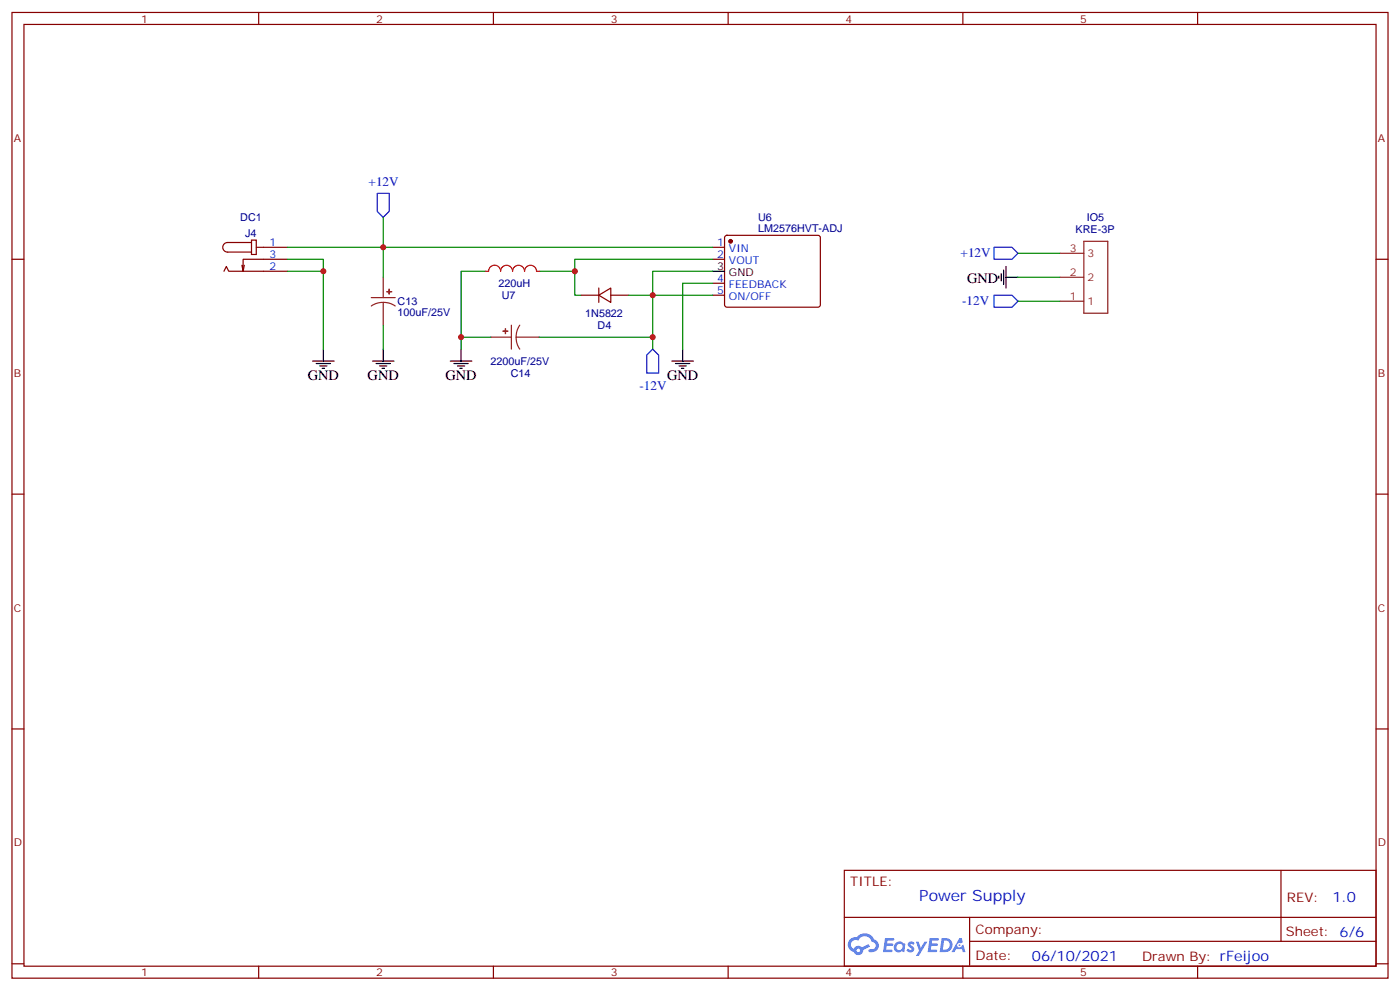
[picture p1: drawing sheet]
<svg xmlns="http://www.w3.org/2000/svg" width="412mm" height="292mm" viewBox="0 0 412 292" stroke-linecap="round" stroke-linejoin="round" font-family="sans-serif">
<g fill="none" stroke="#870000" stroke-width=".35">
<path d="M3.5 3.7h405.4v284.3h-405.4zM7.1 7.2h398.2v277.3h-398.2zM76.2 3.7v3.5M145.3 3.7v3.5M214.5 3.7v3.5M283.6 3.7v3.5M352.8 3.7v3.5M3.5 76.3h3.6M405.3 76.3h3.6M3.5 145.5h3.6M405.3 145.5h3.6M3.5 214.6h3.6"/>
<path d="M405.3 214.6h3.6M248.7 256.3h156.6v28.2h-156.6zM377.3 256.3v20.9M248.7 270.1h156.5M285.6 277.2h119.6M285.6 270.1v14.1M3.5 283.8h3.6M76.2 284.5v3.5M145.3 284.5v3.5M214.5 284.5v3.5M283.6 284.5v3.5M352.8 284.5v3.5"/>
<path d="M405.3 283.8h3.6"/>
</g>
<g fill="#5487ff">
<path d="M267.7 277.4a1.22 1.22 0 0 1 1.7 .3l-.4 .6a.47 .47 0 0 0-.3-.4 .47 .47 0 0 0-.5 .2l.1 .2a1.14 1.14 0 0 1 .8 1.7 1.14 1.14 0 0 1-1.9 0l-.2-.2 .5-.5 .7 .4a.29 .29 0 0 0 .3-.2 .29 .29 0 0 0-.2-.4 1.04 1.04 0 0 1-.6-1.7z"/>
<path d="M260.7 276.2h2.4l.3 .2-.2 .5h-1.8l-.1 .9h1.5l.3 .3-.3 .4h-1.6l-.2 1.1 1.7 .1 .2 .3-.2 .3h-2.6z"/>
<path d="M273.8 276.2h2.4l.3 .2-.1 .5h-1.8l-.2 .9h1.6l.3 .3-.4 .4h-1.6l-.1 1.1 1.7 .1 .2 .3-.2 .3h-2.6z"/>
<path d="M282.6 276.2h.7l.3 1.2-.6 .4a.69 .69 0 0 0-1 .2 .69 .69 0 0 0 .4 1 .69 .69 0 0 0 .9-.6l.5-.3 .6 2.2h-.8l-.2-.9h-1.8l-.5 .9h-.8z"/>
<path d="M269.8 277.3h.8l.6 1.8 1.1-1.8h.9l-2.6 4.2h-.8l.9-1.6z"/>
<path d="M277.4 276.2l-.6 4.1h1.3a2.11 2.11 0 0 0 2.5-2.1 2.11 2.11 0 0 0-2.5-2zM278.1 276.9a1.39 1.39 0 0 1 1.7 1.4 1.39 1.39 0 0 1-1.8 1.3h-.3z"/>
<path d="M263.7 277.8a1.54 1.54 0 0 0-.1 2.2 1.54 1.54 0 0 0 2.2 .1l.6 .2 .3-2.3-.2-.2h-.4a1.49 1.49 0 0 0-2.4 0zM264 278.8a.94 .94 0 0 1 1.8 0 .94 .94 0 0 1-1.8 0z"/>
<path d="M250.4 276.6a2.18 2.18 0 0 0 1.1 3.7 1.44 1.44 0 0 0 1.6 .9 1.44 1.44 0 0 0 1.2-1.5l2-1-.5-.7-1.9 .9a1.47 1.47 0 0 0-2.4 .5 1.39 1.39 0 0 1-.7-2 1.39 1.39 0 0 1 2-.4 2.12 2.12 0 0 1 2.2-1.3 2.12 2.12 0 0 1 1.9 1.6 1.14 1.14 0 0 1 1.1 1.5 1.14 1.14 0 0 1-1.7 .7 .43 .43 0 0 0-.5 .4 .43 .43 0 0 0 .4 .4 1.98 1.98 0 0 0 2.5-1.2 1.98 1.98 0 0 0-1.2-2.5 3.1 3.1 0 0 0-5.3-.7l-.9 .1zM252.3 279.9a.55 .55 0 0 1 1.1 0 .55 .55 0 0 1-1.1 0z"/>
<circle cx="282.6" cy="278.3" r=".26"/>
</g>
<g fill="none" stroke="#870000" stroke-width=".35">
<path d="M66 79.9l.7-1.4 .7 1.4h17.3M72 78.1l-.4 1.8M74.1 70.7h1.4v4.2h-1.4zM74.1 71.4h-7.1a1.41 1.41 0 0 0-1.4 1.4 1.41 1.41 0 0 0 1.4 1.4h7.1M75.5 72.8h9.2M84.7 76.3h-13.1v3.6l-.3-1.8M209.9 72.8h3.5M209.9 76.3h3.5M213.7 69.5l.4-.2h26.8l.5 .2 .3 .5-.1 20-.7 .5-27-.1-.5-.7v-19.7zM171.1 86.9h5.3M176.4 86.9l3.5-2.1v4.2zM176.4 84.8v4.2"/>
<path d="M179.9 86.9h5.3M209.9 83.4h3.5M209.9 86.9h3.5"/>
</g>
<g fill="none" stroke="#8c2424" stroke-width=".35">
<path d="M312.2 74.6h7.1M319.3 71h7v21.2h-7zM109.4 87.6h7M112.9 89l-1.9 .3-1.6 .8M112.9 89l1.8 .3 1.7 .8M112.9 81.6v6M112.9 89v6.7M144.6 99.3h6M150.6 95.7v7.1M152 99.3l.3 1.8 .8 1.7M152 99.3h6.7M153.1 95.7l-.8 1.7-.3 1.9"/>
<path d="M312.2 88.7h7.1M312.2 81.6h7.1"/>
</g>
<g fill="#8c2424" stroke="#8c2424" stroke-width=".35">
<path d="M113.9 85.9h1.5z"/>
<path d="M114.6 85.2l.1 1.4z"/>
<path d="M148.9 96.8v1.4z"/>
<path d="M148.2 97.5h1.4z"/>
</g>
<circle cx="215.2" cy="71" r=".53" fill="#870000" stroke="#870000" stroke-width=".35"/>
<g fill="none" stroke="#000" stroke-width=".35">
<path d="M209.9 79.9h3.5M295.6 79.5v4.2M296.3 78.5v6.3M294.2 81.3v.7M294.9 80.6v2.1M296.3 81.6h3.6M92.1 106.3h6.3M93.1 107h4.3M94.2 107.7h2.1M94.9 108.4h.7M95.2 102.8v3.5M109.7 106.3h6.4"/>
<path d="M110.8 107h4.2M111.8 107.7h2.1M112.5 108.4h.7M112.9 102.8v3.5M132.6 106.3h6.4M133.7 107h4.2M134.8 107.7h2.1M135.5 108.4h.7M135.8 102.8v3.5M197.9 106.3h6.4M199 107h4.2M200 107.7h2.1"/>
<path d="M200.7 108.4h.7M201.1 102.8v3.5"/>
</g>
<path d="M142.9 79.9h1M143.9 79.8a1.76 1.76 0 0 1 1.8-1.7 1.76 1.76 0 0 1 1.8 1.8 1.76 1.76 0 0 1 1.7-1.8 1.76 1.76 0 0 1 1.8 1.8 1.76 1.76 0 0 1 1.8-1.8 1.76 1.76 0 0 1 1.7 1.8 1.76 1.76 0 0 1 1.8-1.8 1.76 1.76 0 0 1 1.7 1.8h1.1" fill="none" stroke="#f00" stroke-width=".35"/>
<path d="M111.1 56.9h3.6v5.3l-1.8 1.8-1.8-1.8zM292.8 72.8h5.3l1.8 1.8-1.8 1.7h-5.3zM292.8 86.9h5.3l1.8 1.8-1.8 1.8h-5.3zM192.3 102.8l1.7 1.8v5.3h-3.5v-5.3z" fill="none" stroke="#00f" stroke-width=".35"/>
<g fill="none" stroke="#008700" stroke-width=".35">
<path d="M84.7 79.9h10.5v22.9M84.7 76.3h10.5v3.6M84.7 72.8h28.2v8.8M112.9 64v8.8h97M142.9 79.9h-7.1v22.9M169.3 79.9v7h1.8M209.9 79.9h-17.6v7h17.6M209.9 76.3h-40.6v3.6h-10.2M299.9 74.6h12.3M112.9 95.7v7.1M135.8 99.3h8.8M158.7 99.3h33.6"/>
<path d="M185.2 86.9h7.1v15.9M209.9 83.4h-8.8v19.4M299.9 81.6h12.3M299.9 88.7h12.3"/>
</g>
<g fill="#c00">
<circle cx="95.3" cy="79.9" r=".88"/>
<circle cx="112.9" cy="72.8" r=".88"/>
<circle cx="192.3" cy="86.9" r=".88"/>
<circle cx="169.3" cy="79.9" r=".88"/>
<circle cx="135.8" cy="99.3" r=".88"/>
<circle cx="192.3" cy="99.3" r=".88"/>
</g>
<text font-size="4.6" fill="#00f" x="270.8" y="265.3">Power Supply</text>
<g font-size="4.2">
<text x="284.9" y="83.2">GND</text>
<text x="90.7" y="112">GND</text>
<text x="108.3" y="112">GND</text>
<text x="131.2" y="112">GND</text>
<text x="196.5" y="112">GND</text>
</g>
<g font-size="4.2" fill="#00f">
<text x="392.5" y="265.5">1.0</text>
<text x="304" y="282.9">06/10/2021</text>
</g>
<g font-size="3.9" fill="#00f">
<text x="108.6" y="54.8">+12V</text>
<text x="283" y="75.8">+12V</text>
<text x="283.4" y="89.9">-12V</text>
<text x="188.4" y="114.8">-12V</text>
</g>
<g font-size="3.9" fill="#800">
<text x="250.5" y="260.8">TITLE:</text>
<text x="379.1" y="265.5">REV:</text>
<text x="287.4" y="275">Company:</text>
<text x="378.7" y="275.7">Sheet: 6/6</text>
<text x="287.4" y="282.7">Date:</text>
<text x="336.4" y="282.8">Drawn By: rFeijoo</text>
</g>
<g font-size="3.2" fill="#800">
<text x="41.6" y="6.7">1</text>
<text x="110.8" y="6.7">2</text>
<text x="179.9" y="6.7">3</text>
<text x="249.1" y="6.7">4</text>
<text x="318.2" y="6.7">5</text>
<text x="4.1" y="41.8">A</text>
<text x="405.9" y="41.8">A</text>
<text x="4.1" y="110.9">B</text>
<text x="405.9" y="110.9">B</text>
<text x="4.1" y="180.1">C</text>
<text x="405.9" y="180.1">C</text>
<text x="4.1" y="249.2">D</text>
<text x="405.9" y="249.2">D</text>
<text x="41.6" y="287.5">1</text>
<text x="110.8" y="287.5">2</text>
<text x="179.9" y="287.5">3</text>
<text x="249.1" y="287.5">4</text>
<text x="318.2" y="287.5">5</text>
</g>
<g font-size="3.2" fill="#000080">
<text x="70.8" y="65.2">DC1</text>
<text x="223.3" y="65">U6</text>
<text x="320.1" y="65.1">IO5</text>
<text x="72.2" y="69.6">J4</text>
<text x="223.3" y="68.2">LM2576HVT-ADJ</text>
<text x="316.8" y="68.6">KRE-3P</text>
<text x="117.1" y="89.9">C13</text>
<text x="146.8" y="84.6">220uH</text>
<text x="147.8" y="88.1">U7</text>
<text x="117.1" y="93.1">100uF/25V</text>
<text x="172.4" y="93.4">1N5822</text>
<text x="176.1" y="96.9">D4</text>
<text x="144.5" y="107.5">2200uF/25V</text>
<text x="150.4" y="111">C14</text>
</g>
<g font-size="3.2" fill="#00f">
<text x="79.4" y="72.5">1</text>
<text x="79.4" y="76">3</text>
<text x="211.2" y="72.5">1</text>
<text x="211.2" y="76">2</text>
<text x="214.7" y="74.2">VIN</text>
<text x="214.7" y="77.8">VOUT</text>
<text x="79.4" y="79.5">2</text>
<text x="211.2" y="83">4</text>
<text x="211.2" y="86.6">5</text>
<text x="214.7" y="84.8">FEEDBACK</text>
<text x="214.7" y="88.3">ON/OFF</text>
</g>
<g font-size="3.2" fill="#8d2323">
<text x="315.1" y="74.2">3</text>
<text x="320.3" y="75.6">3</text>
<text x="315.1" y="81.3">2</text>
<text x="320.3" y="82.7">2</text>
<text x="315.1" y="88.3">1</text>
<text x="320.3" y="89.7">1</text>
</g>
<g font-size="3.2">
<text x="211.2" y="79.5">3</text>
<text x="214.7" y="81.3">GND</text>
</g>
</svg>
